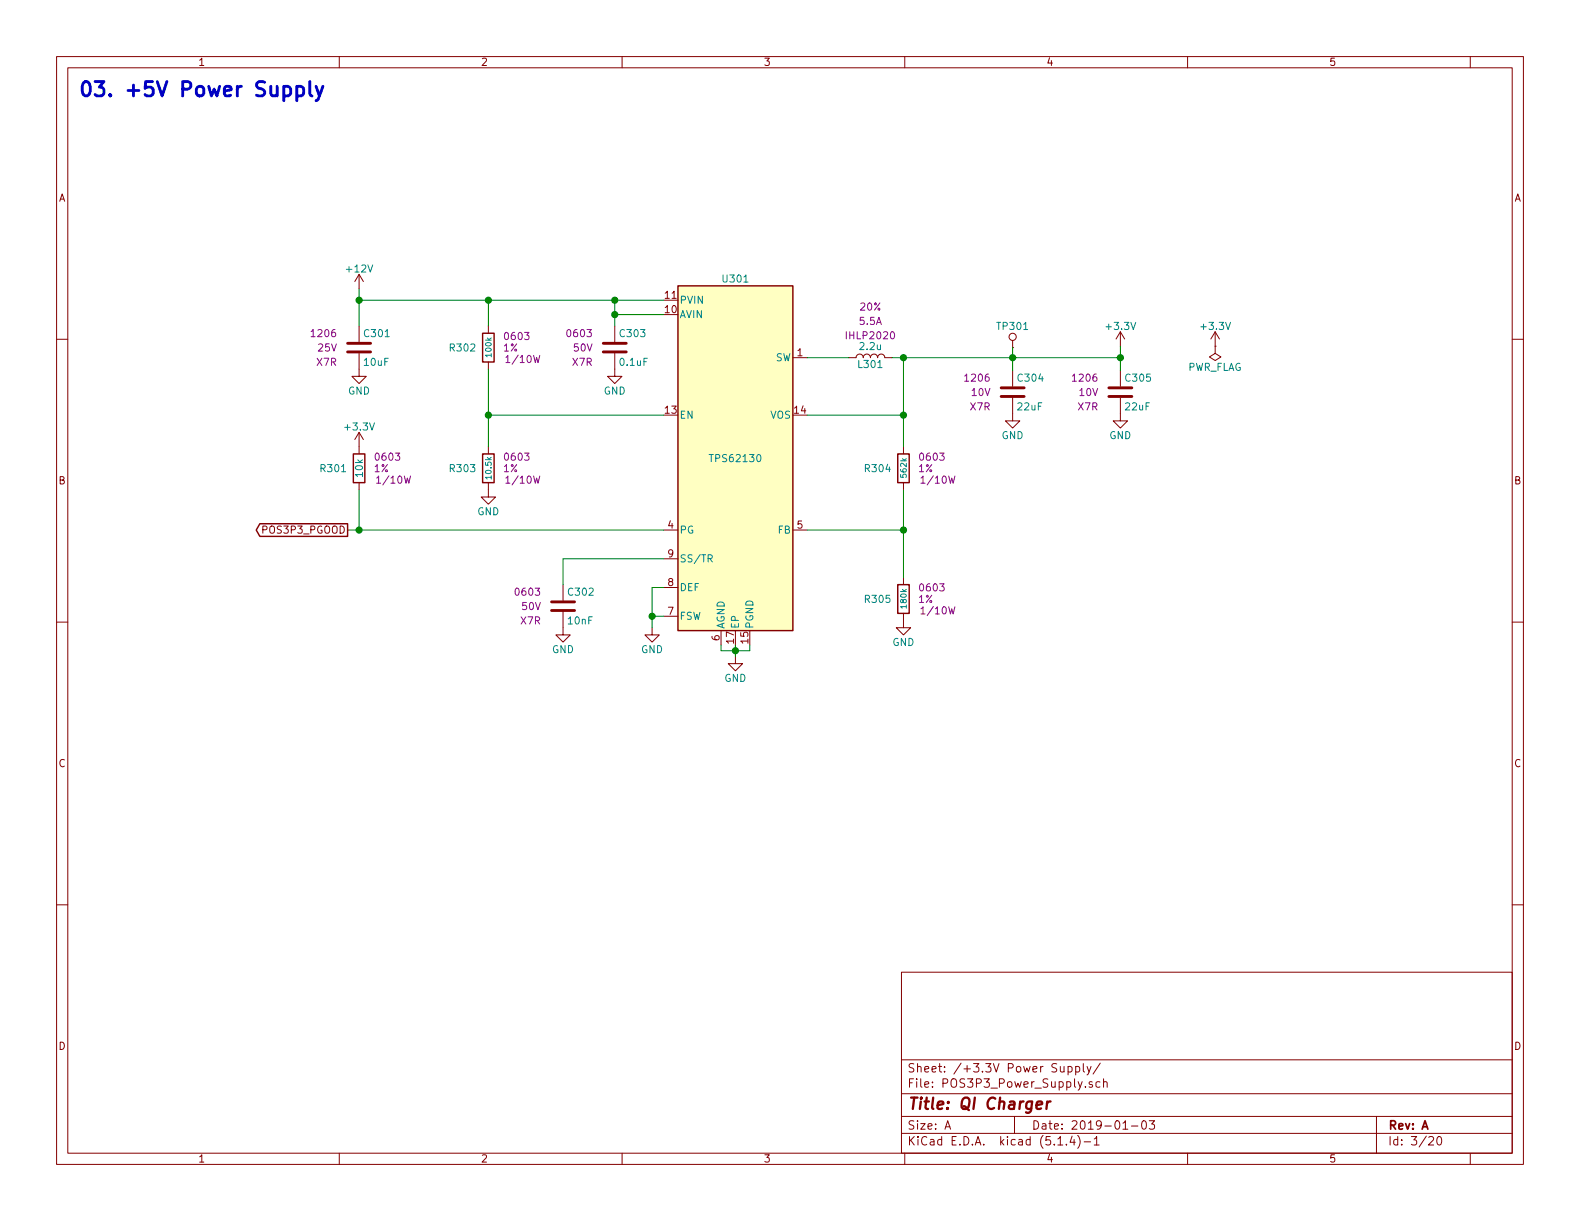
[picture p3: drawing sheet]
<svg xmlns="http://www.w3.org/2000/svg" width="279mm" height="216mm" viewBox="0 0 279 216" stroke-linecap="round" stroke-linejoin="round" font-family="sans-serif">
<g fill="none" stroke="#840000" stroke-width=".18">
<path d="M10 10h259.4v195.9h-259.4zM12 12h255.4v191.9h-255.4zM60 10v2M110 10v2M160 10v2M210 10v2M260 10v2M10 60h2M63.5 48.5v2.6M63.5 57.7v2.8M63.5 48.5l-.8 1.3M63.5 48.5l.8 1.3"/>
<path d="M86.4 57.7v1.2M108.7 57.7v2.8M198.1 58.7v2.5M198.1 58.7l-.7 1.2M198.1 58.7l.8 1.2M214.9 58.7l-.8 1.2M214.9 58.7v2.5M214.9 58.7l.7 1.2M267.4 60h2M63.5 62.5v4h1.3l-1.3 1.3-1.3-1.3h1.3M63.5 76.5v3.8M63.5 76.5l-.8 1.2"/>
<path d="M63.5 76.5l.8 1.2M86.4 64v1.3M86.4 79v1.3M108.7 62.5v4h1.3l-1.3 1.3-1.3-1.3h1.3M140.2 63.2h2.5M150.1 63.2h1.3a.63 .63 0 0 1 .6-.6 .63 .63 0 0 1 .7 .6 .63 .63 0 0 1 .6-.6 .63 .63 0 0 1 .6 .6 .63 .63 0 0 1 .7-.6 .63 .63 0 0 1 .6 .6 .63 .63 0 0 1 .6-.6 .63 .63 0 0 1 .7 .6h1.2M159.8 79v1.3M179.1 70.4v4h1.2l-1.2 1.3-1.3-1.3h1.3M179.1 61.5h.1M179.1 60.2v1.3M179.1 65.5v2.8M198.1 70.4v4h1.3l-1.3 1.3-1.3-1.3h1.3"/>
<path d="M198.1 65.5v2.8M214.9 61.2v1.3l1 .6-1 .7-1-.7 1-.6M214.9 61.2h.1M63.5 85.3v1.3M86.4 85.3v2.6h1.2l-1.2 1.3-1.3-1.3h1.3M117.3 93.7h2.6M117.3 98.8h2.6M140.2 93.7h2.5M159.8 85.3v1.3M10 110h2M99.6 108.2v4.1h1.2l-1.2 1.2-1.3-1.2h1.3M99.6 103.4v2.8"/>
<path d="M115.3 111v1.3h1.3l-1.3 1.2-1.3-1.2h1.3M117.3 109h2.6M117.3 103.9h2.6M127.5 111.5v2.5M130 116.1v1.2h1.3l-1.3 1.3-1.2-1.3h1.2M159.8 108.5v2.5h1.2l-1.2 1.3-1.3-1.3h1.3M159.8 102.1v1.3M267.4 110h2M10 160h2M267.4 160h2M159.4 171.9h108v32h-108zM159.4 197.4h108"/>
<path d="M159.4 193.4h108M159.4 187.4h108M167.1 199.7l.5-1.5 .5 1.5M167.2 199.2h.8M179.4 197.4v3M187.5 188.6v.8a.39 .39 0 0 0 .7 0M188.2 188.6v1M188.9 188.6h.4l.3 .2-.1 .6-.2 .2-.4-.1M188.9 188.6v1.5M190.2 188.6h.5l.2 .2-.1 .7h-.6M190.2 188.6v1.5M191.6 188.1v1.3l.2 .2"/>
<path d="M192.2 188.6l.4 1M192.9 188.6l-.5 1.3-.2 .2M193.1 191.3h-.3l-.2 .2 .1 .2 .4 .1v.4h-.5M194.5 191.3h-.4l-.3 .2 .1 .6 .2 .2 .4-.1M194.6 188l-1.3 1.9M195.1 191.4l.3-.1h.3l.1 1M195.1 190.8v1.5M198.6 199.7h.8M200.1 199.1h1.1M202 198.3l.4-.1a.94 .94 0 0 1 0 1.5 .82 .82 0 0 1-.4-1.4zM203.2 198.2h1l-.5 .6 .4 .1v.6l-.2 .2-.7-.2M243.4 197.4v6.5"/>
<path d="M60 203.9v2M110 203.9v2M159.4 200.4h108M160 203.9v2M187.1 202.5h.8M188.6 202.3v.2M189.6 200.9l-.4 1.1h.9M189.9 201.5v1M190.6 200.8a1.71 1.71 0 0 1 0 2.2M191.7 201.9h1.2M193.5 201.4l.4-.4v1.5M193.5 202.5h.9"/>
<path d="M210 203.9v2M252.7 201.1l.2-.1h.3l.3 .4-.9 1.1h.9M254.3 201h.3a.94 .94 0 0 1 0 1.5 .8 .8 0 0 1-.6-.7 .8 .8 0 0 1 .3-.8zM260 203.9v2"/>
<circle cx="179.1" cy="59.6" r=".63"/>
</g>
<path d="M183.3 195.4l1-.2-.1-.4h-.5l-.4 .2v1l.2 .1 .6-.1M185.2 194.8l-.2 1.3M185.8 194.8a.55 .55 0 0 0-.7 .3" fill="none" stroke="#840000" stroke-width=".41"/>
<path d="M85.3 58.9h2.1v5.1h-2.1zM119.9 50.5h20.3v61h-20.3zM45.9 92.6h15.6v2.2h-15.6l-.6-1.1zM62.5 80.3h2v5h-2zM85.3 80.3h2.1v5h-2.1zM158.7 80.3h2.1v5h-2.1zM158.7 103.4h2.1v5.1h-2.1z" fill="none" stroke="#840000" stroke-width=".25"/>
<path d="M61.5 62.2h4M61.5 60.7h4M106.7 62.2h4M106.7 60.7h4M177 70.1h4.1M177 68.6h4.1M196.1 70.1h4.1M196.1 68.6h4.1M97.5 108h4.1M97.5 106.4h4.1" fill="none" stroke="#840000" stroke-width=".51"/>
<path d="M119.9 50.5h20.3v61h-20.3z" fill="#ffffc2" stroke="#ffffc2" stroke-width=".18"/>
<path d="M125.2 98.8l.6-.1 .2-.2-.1-.3-.2-.1h-.5v1.3M125.5 98.8l.5 .6" fill="none" stroke="#008484" stroke-width=".18"/>
<g fill="none" stroke="#008400" stroke-width=".18">
<path d="M63.5 51.1v6.6M63.5 53.1h53.8M86.4 53.1v4.6M108.7 55.6h8.6M108.7 53.1v4.6M86.4 73.4h30.9M86.4 65.3v13.7M142.7 73.4h17.1M142.7 63.2h7.4M157.7 63.2h40.4M159.8 63.2v15.8M179.1 61.5v4"/>
<path d="M198.1 61.2v4.3M61.5 93.7h55.8M63.5 86.6v7.1M117.3 98.8h-17.7v4.6M142.7 93.7h17.1M159.8 86.6v15.5M115.3 109h2M117.3 103.9h-2v7.1M127.5 114v1.1h5.1v-1.1M130 114v2.1"/>
</g>
<path d="M52.5 15.4l.7-.1 .3 .1 .2 .3v.8l-.2 .3-.3 .2-.7-.2M52.5 15.3v2.5M54.8 14.4v2.2l.1 .2 .3 .2M55.9 15.3l.6 1.7M57.1 15.3l-.9 2.3-.3 .2" fill="none" stroke="#0000c2" stroke-width=".51"/>
<g fill="#008400" stroke="#008400" stroke-width=".25">
<circle cx="63.5" cy="53.1" r=".51"/>
<circle cx="86.4" cy="53.1" r=".51"/>
<circle cx="63.5" cy="93.7" r=".51"/>
<circle cx="115.3" cy="109" r=".51"/>
<circle cx="108.7" cy="55.6" r=".51"/>
<circle cx="198.1" cy="63.2" r=".51"/>
<circle cx="130" cy="115.1" r=".51"/>
<circle cx="179.1" cy="63.2" r=".51"/>
<circle cx="108.7" cy="53.1" r=".51"/>
<circle cx="159.8" cy="63.2" r=".51"/>
<circle cx="86.4" cy="73.4" r=".51"/>
<circle cx="159.8" cy="93.7" r=".51"/>
<circle cx="159.8" cy="73.4" r=".51"/>
</g>
<text font-size="3.5" fill="#0000c2" x="13.7" y="17.1">03. +5V Power Supply</text>
<text font-size="2.8" fill="#840000" x="160.4" y="196.2">Title: QI Charger</text>
<g font-size="2.1" fill="#840000">
<text x="160.4" y="189.6">Sheet: /+3.3V Power Supply/</text>
<text x="160.4" y="192.3">File: POS3P3_Power_Supply.sch</text>
<text x="160.4" y="202.5">KiCad E.D.A. kicad (5.1.4)-1</text>
<text x="160.4" y="199.7">Size: A</text>
<text x="182.4" y="199.7">Date: 2019-01-03</text>
<text x="245.4" y="199.7">Rev: A</text>
<text x="245.4" y="202.5">Id: 3/20</text>
</g>
<g font-size="1.8" fill="#840000">
<text x="35" y="11.6">1</text>
<text x="85" y="11.6">2</text>
<text x="135" y="11.6">3</text>
<text x="185" y="11.6">4</text>
<text x="235" y="11.6">5</text>
<text x="10.4" y="35.6">A</text>
<text x="267.8" y="35.6">A</text>
<text x="117.7" y="52.8">11</text>
<text x="117.7" y="55.4">10</text>
<text x="141" y="63">1</text>
<text x="117.7" y="73.2">13</text>
<text x="140.5" y="73.2">14</text>
<text x="10.4" y="85.6">B</text>
<text x="267.8" y="85.6">B</text>
<text x="46.8" y="94.4">POS3P3_PGOOD</text>
<text x="118.1" y="93.5">4</text>
<text x="141" y="93.5">5</text>
<text x="118.1" y="98.6">9</text>
<text x="118.1" y="103.6">8</text>
<text x="118.1" y="108.7">7</text>
<text x="127.3" y="113.3" transform="rotate(-90 127.3 113.3)">6</text>
<text x="129.8" y="113.7" transform="rotate(-90 129.8 113.7)">17</text>
<text x="132.3" y="113.7" transform="rotate(-90 132.3 113.7)">15</text>
<text x="10.4" y="135.6">C</text>
<text x="267.8" y="135.6">C</text>
<text x="10.4" y="185.6">D</text>
<text x="267.8" y="185.6">D</text>
<text x="35" y="205.5">1</text>
<text x="85" y="205.5">2</text>
<text x="135" y="205.5">3</text>
<text x="185" y="205.5">4</text>
<text x="235" y="205.5">5</text>
</g>
<g font-size="1.8" fill="#008484">
<text x="61.4" y="48.2">+12V</text>
<text x="120.1" y="53.7">PVIN</text>
<text x="127.9" y="50">U301</text>
<text x="64.5" y="59.6">C301</text>
<text x="109.8" y="59.6">C303</text>
<text x="120.1" y="56.3">AVIN</text>
<text x="176.5" y="58.3">TP301</text>
<text x="195.8" y="58.3">+3.3V</text>
<text x="212.5" y="58.3">+3.3V</text>
<text x="64.5" y="64.7">10uF</text>
<text x="79.7" y="62.2">R302</text>
<text x="109.7" y="64.7">0.1uF</text>
<text x="137.1" y="63.9">SW</text>
<text x="151.9" y="65.1">L301</text>
<text x="152.2" y="61.9">2.2u</text>
<text x="209.9" y="65.6">PWR_FLAG</text>
<text x="61.5" y="69.8">GND</text>
<text x="106.8" y="69.8">GND</text>
<text x="180.1" y="67.5">C304</text>
<text x="199.2" y="67.5">C305</text>
<text x="61.2" y="76.1">+3.3V</text>
<text x="120.1" y="74">EN</text>
<text x="136.2" y="74">VOS</text>
<text x="177.1" y="77.6">GND</text>
<text x="180" y="72.6">22uF</text>
<text x="196.2" y="77.6">GND</text>
<text x="199.1" y="72.6">22uF</text>
<text x="56.8" y="83.5">R301</text>
<text x="79.7" y="83.5">R303</text>
<text x="125.9" y="81.7">TPS62130</text>
<text x="153.1" y="83.5">R304</text>
<text x="64.2" y="84.3" transform="rotate(-90 64.2 84.3)">10k</text>
<text x="84.4" y="91.1">GND</text>
<text x="120.1" y="94.4">PG</text>
<text x="137.6" y="94.4">FB</text>
<text x="120.1" y="99.4">SS/TR</text>
<text x="100.6" y="105.3">C302</text>
<text x="120.1" y="104.5">DEF</text>
<text x="153.1" y="106.6">R305</text>
<text x="100.5" y="110.4">10nF</text>
<text x="120.1" y="109.6">FSW</text>
<text x="128.1" y="111.3" transform="rotate(-90 128.1 111.3)">AGND</text>
<text x="130.7" y="111.3" transform="rotate(-90 130.7 111.3)">EP</text>
<text x="133.2" y="111.3" transform="rotate(-90 133.2 111.3)">PGND</text>
<text x="97.6" y="115.5">GND</text>
<text x="113.4" y="115.5">GND</text>
<text x="157.8" y="114.2">GND</text>
<text x="128.1" y="120.6">GND</text>
</g>
<g font-size="1.8" fill="#840084">
<text x="55.2" y="59.6">1206</text>
<text x="100.5" y="59.6">0603</text>
<text x="149.9" y="60">IHLP2020</text>
<text x="152.1" y="57.5">5.5A</text>
<text x="152.2" y="54.9">20%</text>
<text x="56.1" y="64.7">X7R</text>
<text x="56.3" y="62.2">25V</text>
<text x="89" y="62.2">1%</text>
<text x="89.4" y="60.1">0603</text>
<text x="89.9" y="64.2">1/10W</text>
<text x="101.3" y="64.7">X7R</text>
<text x="101.5" y="62.2">50V</text>
<text x="170.8" y="67.5">1206</text>
<text x="171.9" y="70">10V</text>
<text x="189.9" y="67.5">1206</text>
<text x="190.9" y="70">10V</text>
<text x="171.6" y="72.6">X7R</text>
<text x="190.7" y="72.6">X7R</text>
<text x="66.2" y="83.5">1%</text>
<text x="66.6" y="81.5">0603</text>
<text x="89" y="83.5">1%</text>
<text x="89.4" y="81.5">0603</text>
<text x="162.4" y="83.5">1%</text>
<text x="162.8" y="81.5">0603</text>
<text x="67" y="85.5">1/10W</text>
<text x="89.9" y="85.5">1/10W</text>
<text x="163.3" y="85.5">1/10W</text>
<text x="91.3" y="105.3">0603</text>
<text x="92.4" y="107.9">50V</text>
<text x="162.4" y="106.6">1%</text>
<text x="162.8" y="104.6">0603</text>
<text x="92.1" y="110.4">X7R</text>
<text x="163.3" y="108.6">1/10W</text>
</g>
<g font-size="1.4" fill="#008484">
<text x="86.9" y="63" transform="rotate(-90 86.9 63)">100k</text>
<text x="86.9" y="84.6" transform="rotate(-90 86.9 84.6)">10.5k</text>
<text x="160.3" y="84.4" transform="rotate(-90 160.3 84.4)">562k</text>
<text x="160.3" y="107.5" transform="rotate(-90 160.3 107.5)">180k</text>
</g>
</svg>
